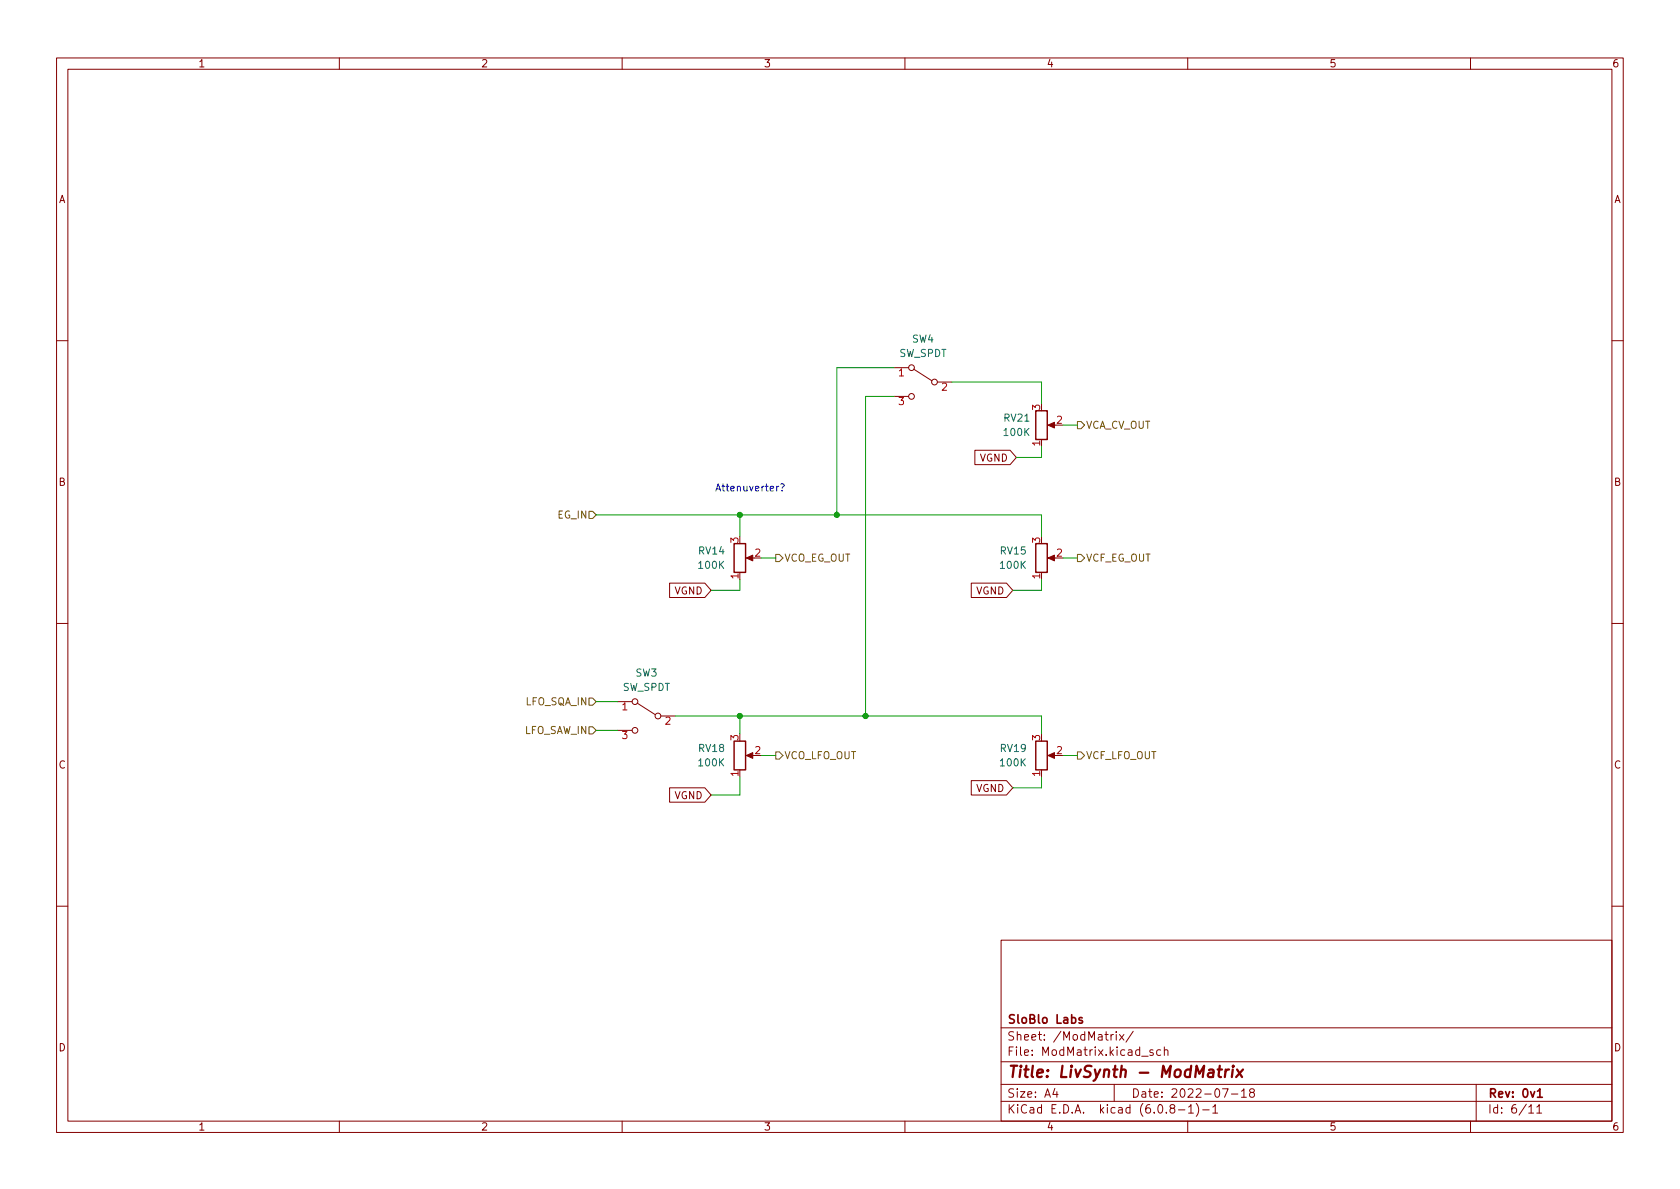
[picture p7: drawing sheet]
<svg xmlns="http://www.w3.org/2000/svg" width="297mm" height="210mm" viewBox="0 0 297 210" stroke-linecap="round" stroke-linejoin="round" font-family="sans-serif">
<g fill="none" stroke="#840000" stroke-width=".18">
<path d="M10 10.2h277v190.1h-277zM12 12.2h273v186.1h-273zM60 10.2v2M110 10.2v2M160 10.2v2M210 10.2v2M260 10.2v2M10 60.2h2M158.1 65h2.6M158.1 70.1h2.6M161.5 65.3l3.2 2M165.7 67.6h2.6"/>
<path d="M172.4 79.6h6.2l1.1 1.3-1.1 1.3h-6.2zM185.7 75.2h1M285 60.2h2M132.3 98.7h1M185.7 98.7h1M10 110.2h2M118.4 103.1h6.2l1.1 1.3-1.1 1.3h-6.2zM171.7 103.1h6.3l1.1 1.3-1.1 1.3h-6.3zM285 110.2h2M109.2 124.1h2.6M109.2 129.2h2.6M112.6 124.3l3.2 2.1"/>
<path d="M116.8 126.6h2.6M118.4 139.3h6.2l1.1 1.3-1.1 1.3h-6.2zM132.3 133.6h1M171.7 138h6.3l1.1 1.3-1.1 1.3h-6.3zM185.7 133.6h1M10 160.2h2M177 166.3h108v32h-108zM285 160.2h2M60 198.3v2M110 198.3v2M160 198.3v2M177 194.8h108"/>
<path d="M177 191.8h108M177 187.8h108M177 181.8h108M186.5 192.5l-.4 1h1M186.9 193v1M196.4 182.9v1M196.9 182.9l-.3 .1-.2 .2M197 191.8v3M197.4 182.4v.2M197.4 182.9v1M197.9 182.9l.8 1M198.7 182.9l-.8 1"/>
<path d="M200.4 182.4l-1.3 1.9M201.9 186.8h1.1M203.9 185.7l-.4-.1-.2 .2 .1 .3 .5 .1v.4h-.6M205.2 185.7l-.4-.1-.3 .3v.4l.1 .3h.6M205.9 185.8l.2-.2 .3 .1 .1 .9M205.9 185.1v1.5M207.1 196l-.2-.3v-.2l.2-.2 .5 .1 .1 .2-.1 .2-.6 .2-.1 .3v.4l.2 .1h.5l.1-.3-.1-.4-.2-.1M208.4 196.3h1.1M210 198.3v2M210.1 195.8l.5-.5v1.5M210.1 196.8h.9M211.5 195.1a1.72 1.72 0 0 1 0 2.3"/>
<path d="M212.6 196.3h1.2M214.4 195.8l.5-.5v1.5M214.4 196.8h.9M216.1 192.5h1l-.6 1.5M217.7 193.5h1.2M219.5 193l.4-.5v1.5M219.5 194h.9M221.2 193.2l-.3-.3 .1-.2 .2-.2 .4 .1 .2 .2-.1 .2-.6 .2-.2 .3 .1 .4 .2 .1h.4l.2-.3-.1-.4-.2-.1M260 198.3v2M261 191.8v6.5M270.3 195.8l.4-.5v1.5M270.3 196.8h.9"/>
<path d="M271.7 195.8l.5-.5v1.5M271.7 196.8h.9"/>
<circle cx="161.2" cy="65" r=".51"/>
<circle cx="161.2" cy="70.1" r=".51"/>
<circle cx="165.2" cy="67.6" r=".51"/>
<circle cx="112.3" cy="124.1" r=".51"/>
<circle cx="112.3" cy="129.2" r=".51"/>
<circle cx="116.3" cy="126.6" r=".51"/>
</g>
<path d="M191.3 180l-.3-.1-.2 .2v.3l.5 .1v.4h-.5M271.8 193l.5-.5v1.5M271.8 194h.9" fill="none" stroke="#840000" stroke-width=".3"/>
<path d="M215.3 189.1h.8M215.7 188.5l-.2 1.7v.2l.4 .1M216.7 189.1l-.1 1.4M217.3 189.1l-.4 .1-.2 .3M218 189.1l-.2 1.4M218 188.5l-.1 .1 .1 .1 .1-.1-.1-.1v.2M218.7 189.1l.9 1.4M219.8 189.1l-1.2 1.4" fill="none" stroke="#840000" stroke-width=".4"/>
<g fill="#840000" stroke="#840000" stroke-width=".18">
<path d="M185.3 75.2l1.1-.5v1z"/>
<path d="M132 98.7l1.1-.5v1z"/>
<path d="M185.3 98.7l1.1-.5v1z"/>
<path d="M185.3 133.6l1.1-.5v1z"/>
<path d="M132 133.6l1.1-.5v1z"/>
</g>
<path d="M183.1 72.6h2.1v5.1h-2.1zM129.8 96.1h2v5.1h-2zM183.1 96.1h2.1v5.1h-2.1zM129.8 131.1h2v5h-2zM183.1 131.1h2.1v5h-2.1z" fill="none" stroke="#840000" stroke-width=".25"/>
<path d="M190.5 74.5h.6l.7 .7-.7 .6h-.6zM104.1 90.4h.7l.6 .7-.6 .6h-.7zM137.2 98h.6l.6 .7-.6 .6h-.6zM190.5 98h.6l.7 .7-.7 .6h-.6zM104.1 123.4h.7l.6 .7-.6 .6h-.7zM104.1 128.5h.7l.6 .7-.6 .6h-.7zM137.2 133h.6l.6 .6-.6 .6h-.6zM190.5 133h.6l.7 .6-.7 .6h-.6z" fill="none" stroke="#725600" stroke-width=".18"/>
<path d="M137.7 86l-.4 .2M138.1 85.6h.4l.2 .1-.4 .6M138.3 86.7v.1" fill="none" stroke="#0000c2" stroke-width=".18"/>
<g fill="none" stroke="#009600" stroke-width=".18">
<path d="M158.1 70.1h-5.1v56.5M158.1 65h-10.1v26.1M168.3 67.6h15.8v3.8M184.1 79v1.9h-4.4M188 75.2h2.5M105.4 91.1h78.7v3.8M130.8 91.1v3.8M134.6 98.7h2.6M188 98.7h2.5M130.8 102.5v1.9h-5.1M184.1 102.5v1.9h-5M105.4 129.2h3.8"/>
<path d="M105.4 124.1h3.8M119.4 126.6h64.7v3.2M130.8 126.6v3.2M130.8 137.4v3.2h-5.1M134.6 133.6h2.6M184.1 137.4v1.9h-5M188 133.6h2.5"/>
</g>
<g fill="#009600" stroke="#009600" stroke-width=".18">
<circle cx="130.8" cy="91.1" r=".46"/>
<circle cx="148" cy="91.1" r=".46"/>
<circle cx="130.8" cy="126.6" r=".46"/>
<circle cx="153" cy="126.6" r=".46"/>
</g>
<text font-size="2.8" fill="#840000" x="178" y="190.6">Title: LivSynth - ModMatrix</text>
<g font-size="2.1" fill="#840000">
<text x="178" y="184">Sheet: /ModMatrix/</text>
<text x="178" y="181">SloBlo Labs</text>
<text x="178" y="186.7">File: ModMatrix.kicad_sch</text>
<text x="178" y="196.9">KiCad E.D.A. kicad (6.0.8-1)-1</text>
<text x="178" y="194.1">Size: A4</text>
<text x="200" y="194.1">Date: 2022-07-18</text>
<text x="263" y="194.1">Rev: 0v1</text>
<text x="263" y="196.9">Id: 6/11</text>
</g>
<g font-size="1.8" fill="#840000">
<text x="35" y="11.9">1</text>
<text x="85" y="11.9">2</text>
<text x="135" y="11.9">3</text>
<text x="185" y="11.9">4</text>
<text x="235" y="11.9">5</text>
<text x="285" y="11.9">6</text>
<text x="10.3" y="35.9">A</text>
<text x="285.3" y="35.9">A</text>
<text x="173.2" y="81.6">VGND</text>
<text x="10.3" y="85.9">B</text>
<text x="285.3" y="85.9">B</text>
<text x="119.2" y="105.1">VGND</text>
<text x="172.5" y="105.1">VGND</text>
<text x="10.3" y="135.9">C</text>
<text x="285.3" y="135.9">C</text>
<text x="119.2" y="141.3">VGND</text>
<text x="172.5" y="140">VGND</text>
<text x="10.3" y="185.9">D</text>
<text x="285.3" y="185.9">D</text>
<text x="35" y="199.9">1</text>
<text x="85" y="199.9">2</text>
<text x="135" y="199.9">3</text>
<text x="185" y="199.9">4</text>
<text x="235" y="199.9">5</text>
<text x="285" y="199.9">6</text>
</g>
<g font-size="1.8" fill="#006464">
<text x="158.9" y="63.1">SW_SPDT</text>
<text x="161.3" y="60.6">SW4</text>
<text x="177.6" y="74.5">RV21</text>
<text x="177.6" y="77.1">100K</text>
<text x="123.6" y="98">RV14</text>
<text x="123.6" y="100.6">100K</text>
<text x="176.9" y="98">RV15</text>
<text x="177" y="100.6">100K</text>
<text x="112.4" y="119.6">SW3</text>
<text x="110" y="122.2">SW_SPDT</text>
<text x="123.6" y="133">RV18</text>
<text x="123.6" y="135.5">100K</text>
<text x="176.9" y="133">RV19</text>
<text x="177" y="135.5">100K</text>
</g>
<g font-size="1.8" fill="#a90000">
<text x="158.9" y="66.5">1</text>
<text x="158.9" y="71.6">3</text>
<text x="166.5" y="69.1">2</text>
<text x="183.9" y="72.5" transform="rotate(-90 183.9 72.5)">3</text>
<text x="186.8" y="74.9">2</text>
<text x="183.9" y="78.8" transform="rotate(-90 183.9 78.8)">1</text>
<text x="130.6" y="96" transform="rotate(-90 130.6 96)">3</text>
<text x="183.9" y="96" transform="rotate(-90 183.9 96)">3</text>
<text x="133.5" y="98.4">2</text>
<text x="186.8" y="98.4">2</text>
<text x="130.6" y="102.3" transform="rotate(-90 130.6 102.3)">1</text>
<text x="183.9" y="102.3" transform="rotate(-90 183.9 102.3)">1</text>
<text x="110" y="125.6">1</text>
<text x="110" y="130.7">3</text>
<text x="117.6" y="128.1">2</text>
<text x="130.6" y="130.9" transform="rotate(-90 130.6 130.9)">3</text>
<text x="183.9" y="130.9" transform="rotate(-90 183.9 130.9)">3</text>
<text x="130.6" y="137.3" transform="rotate(-90 130.6 137.3)">1</text>
<text x="133.5" y="133.3">2</text>
<text x="183.9" y="137.3" transform="rotate(-90 183.9 137.3)">1</text>
<text x="186.8" y="133.3">2</text>
</g>
<g font-size="1.8" fill="#725600">
<text x="192" y="75.8">VCA_CV_OUT</text>
<text x="98.6" y="91.7">EG_IN</text>
<text x="138.6" y="99.3">VCO_EG_OUT</text>
<text x="192" y="99.3">VCF_EG_OUT</text>
<text x="92.8" y="124.7">LFO_SQA_IN</text>
<text x="92.5" y="129.8">LFO_SAW_IN</text>
<text x="138.6" y="134.2">VCO_LFO_OUT</text>
<text x="192" y="134.2">VCF_LFO_OUT</text>
</g>
<text font-size="1.8" fill="#0000c2" x="126.4" y="86.9">Attenuverter?</text>
</svg>
